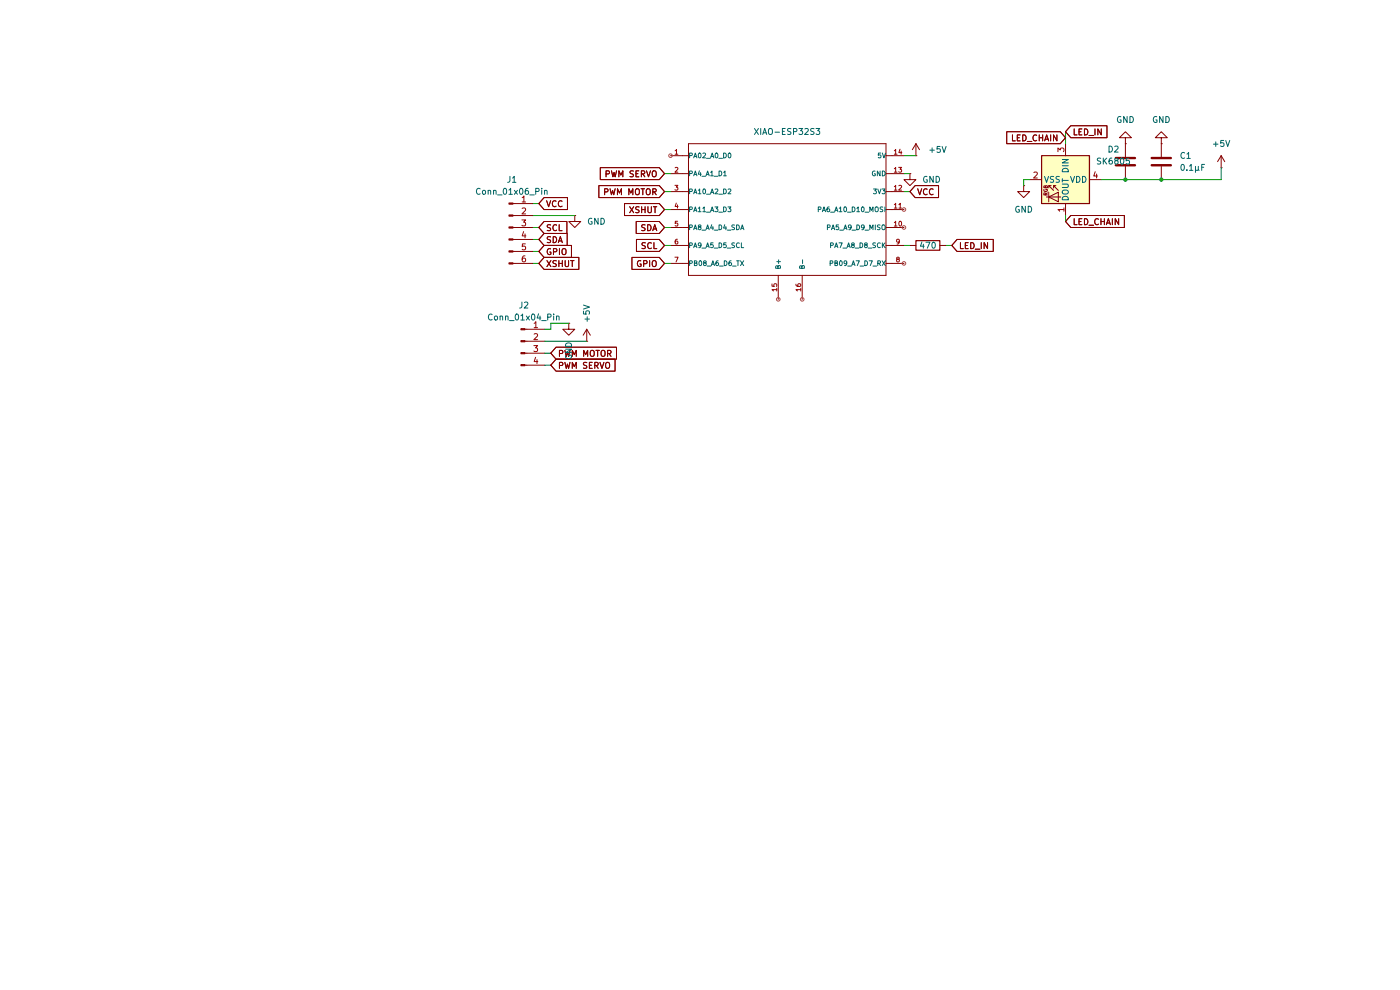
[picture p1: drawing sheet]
(kicad_sch
 (version 20250114)
 (generator "eeschema")
 (generator_version "9.0")
 (paper "A4")
 (lib_symbols
  (symbol "Connector:Conn_01x04_Pin"
   (pin_names
    (offset 1.016) (hide yes)) (exclude_from_sim no) (in_bom yes) (on_board yes)
   (property "Reference" "J" (at 0 5.08 0) (effects (font (size 1.27 1.27))))
   (property "Value" "Conn_01x04_Pin" (at 0 -7.62 0) (effects (font (size 1.27 1.27))))
   (property "Footprint" "" (at 0 0 0) (effects (font (size 1.27 1.27)) (hide yes)))
   (property "Datasheet" "~" (at 0 0 0) (effects (font (size 1.27 1.27)) (hide yes)))
   (property "Description" "Generic connector, single row, 01x04, script generated" (at 0 0 0) (effects (font (size 1.27 1.27)) (hide yes)))
   (property "ki_locked" "" (at 0 0 0) (effects (font (size 1.27 1.27))))
   (symbol "Conn_01x04_Pin_1_1"
    (rectangle (start 0.8636 2.667) (end 0 2.413) (stroke (width 0.1524) (type default)) (fill (type outline)))
    (rectangle (start 0.8636 0.127) (end 0 -0.127) (stroke (width 0.1524) (type default)) (fill (type outline)))
    (rectangle (start 0.8636 -2.413) (end 0 -2.667) (stroke (width 0.1524) (type default)) (fill (type outline)))
    (rectangle (start 0.8636 -4.953) (end 0 -5.207) (stroke (width 0.1524) (type default)) (fill (type outline)))
    (polyline (pts (xy 1.27 2.54) (xy 0.8636 2.54)) (stroke (width 0.1524) (type default)) (fill (type none)))
    (polyline (pts (xy 1.27 0) (xy 0.8636 0)) (stroke (width 0.1524) (type default)) (fill (type none)))
    (polyline (pts (xy 1.27 -2.54) (xy 0.8636 -2.54)) (stroke (width 0.1524) (type default)) (fill (type none)))
    (polyline (pts (xy 1.27 -5.08) (xy 0.8636 -5.08)) (stroke (width 0.1524) (type default)) (fill (type none)))
    (pin passive line (at 5.08 2.54 180) (length 3.81) (name "Pin_1" (effects (font (size 1.27 1.27)))) (number "1" (effects (font (size 1.27 1.27)))))
    (pin passive line (at 5.08 0 180) (length 3.81) (name "Pin_2" (effects (font (size 1.27 1.27)))) (number "2" (effects (font (size 1.27 1.27)))))
    (pin passive line (at 5.08 -2.54 180) (length 3.81) (name "Pin_3" (effects (font (size 1.27 1.27)))) (number "3" (effects (font (size 1.27 1.27)))))
    (pin passive line (at 5.08 -5.08 180) (length 3.81) (name "Pin_4" (effects (font (size 1.27 1.27)))) (number "4" (effects (font (size 1.27 1.27))))))
   (embedded_fonts no))
  (symbol "Connector:Conn_01x06_Pin"
   (pin_names
    (offset 1.016) (hide yes)) (exclude_from_sim no) (in_bom yes) (on_board yes)
   (property "Reference" "J" (at 0 7.62 0) (effects (font (size 1.27 1.27))))
   (property "Value" "Conn_01x06_Pin" (at 0 -10.16 0) (effects (font (size 1.27 1.27))))
   (property "Footprint" "" (at 0 0 0) (effects (font (size 1.27 1.27)) (hide yes)))
   (property "Datasheet" "~" (at 0 0 0) (effects (font (size 1.27 1.27)) (hide yes)))
   (property "Description" "Generic connector, single row, 01x06, script generated" (at 0 0 0) (effects (font (size 1.27 1.27)) (hide yes)))
   (property "ki_locked" "" (at 0 0 0) (effects (font (size 1.27 1.27))))
   (symbol "Conn_01x06_Pin_1_1"
    (rectangle (start 0.8636 5.207) (end 0 4.953) (stroke (width 0.1524) (type default)) (fill (type outline)))
    (rectangle (start 0.8636 2.667) (end 0 2.413) (stroke (width 0.1524) (type default)) (fill (type outline)))
    (rectangle (start 0.8636 0.127) (end 0 -0.127) (stroke (width 0.1524) (type default)) (fill (type outline)))
    (rectangle (start 0.8636 -2.413) (end 0 -2.667) (stroke (width 0.1524) (type default)) (fill (type outline)))
    (rectangle (start 0.8636 -4.953) (end 0 -5.207) (stroke (width 0.1524) (type default)) (fill (type outline)))
    (rectangle (start 0.8636 -7.493) (end 0 -7.747) (stroke (width 0.1524) (type default)) (fill (type outline)))
    (polyline (pts (xy 1.27 5.08) (xy 0.8636 5.08)) (stroke (width 0.1524) (type default)) (fill (type none)))
    (polyline (pts (xy 1.27 2.54) (xy 0.8636 2.54)) (stroke (width 0.1524) (type default)) (fill (type none)))
    (polyline (pts (xy 1.27 0) (xy 0.8636 0)) (stroke (width 0.1524) (type default)) (fill (type none)))
    (polyline (pts (xy 1.27 -2.54) (xy 0.8636 -2.54)) (stroke (width 0.1524) (type default)) (fill (type none)))
    (polyline (pts (xy 1.27 -5.08) (xy 0.8636 -5.08)) (stroke (width 0.1524) (type default)) (fill (type none)))
    (polyline (pts (xy 1.27 -7.62) (xy 0.8636 -7.62)) (stroke (width 0.1524) (type default)) (fill (type none)))
    (pin passive line (at 5.08 5.08 180) (length 3.81) (name "Pin_1" (effects (font (size 1.27 1.27)))) (number "1" (effects (font (size 1.27 1.27)))))
    (pin passive line (at 5.08 2.54 180) (length 3.81) (name "Pin_2" (effects (font (size 1.27 1.27)))) (number "2" (effects (font (size 1.27 1.27)))))
    (pin passive line (at 5.08 0 180) (length 3.81) (name "Pin_3" (effects (font (size 1.27 1.27)))) (number "3" (effects (font (size 1.27 1.27)))))
    (pin passive line (at 5.08 -2.54 180) (length 3.81) (name "Pin_4" (effects (font (size 1.27 1.27)))) (number "4" (effects (font (size 1.27 1.27)))))
    (pin passive line (at 5.08 -5.08 180) (length 3.81) (name "Pin_5" (effects (font (size 1.27 1.27)))) (number "5" (effects (font (size 1.27 1.27)))))
    (pin passive line (at 5.08 -7.62 180) (length 3.81) (name "Pin_6" (effects (font (size 1.27 1.27)))) (number "6" (effects (font (size 1.27 1.27))))))
   (embedded_fonts no))
  (symbol "Device:C"
   (pin_numbers (hide yes))
   (pin_names
    (offset 0.254)) (exclude_from_sim no) (in_bom yes) (on_board yes)
   (property "Reference" "C" (at 0.635 2.54 0) (effects (font (size 1.27 1.27)) (justify left)))
   (property "Value" "C" (at 0.635 -2.54 0) (effects (font (size 1.27 1.27)) (justify left)))
   (property "Footprint" "" (at 0.9652 -3.81 0) (effects (font (size 1.27 1.27)) (hide yes)))
   (property "Datasheet" "~" (at 0 0 0) (effects (font (size 1.27 1.27)) (hide yes)))
   (property "Description" "Unpolarized capacitor" (at 0 0 0) (effects (font (size 1.27 1.27)) (hide yes)))
   (symbol "C_0_1"
    (polyline (pts (xy -2.032 0.762) (xy 2.032 0.762)) (stroke (width 0.508) (type default)) (fill (type none)))
    (polyline (pts (xy -2.032 -0.762) (xy 2.032 -0.762)) (stroke (width 0.508) (type default)) (fill (type none))))
   (symbol "C_1_1"
    (pin passive line (at 0 3.81 270) (length 2.794) (name "~" (effects (font (size 1.27 1.27)))) (number "1" (effects (font (size 1.27 1.27)))))
    (pin passive line (at 0 -3.81 90) (length 2.794) (name "~" (effects (font (size 1.27 1.27)))) (number "2" (effects (font (size 1.27 1.27))))))
   (embedded_fonts no))
  (symbol "Device:R"
   (pin_numbers (hide yes))
   (pin_names
    (offset 0)) (exclude_from_sim no) (in_bom yes) (on_board yes)
   (property "Reference" "R" (at 2.032 0 90) (effects (font (size 1.27 1.27))))
   (property "Value" "R" (at 0 0 90) (effects (font (size 1.27 1.27))))
   (property "Footprint" "" (at -1.778 0 90) (effects (font (size 1.27 1.27)) (hide yes)))
   (property "Datasheet" "~" (at 0 0 0) (effects (font (size 1.27 1.27)) (hide yes)))
   (property "Description" "Resistor" (at 0 0 0) (effects (font (size 1.27 1.27)) (hide yes)))
   (symbol "R_0_1"
    (rectangle (start -1.016 -2.54) (end 1.016 2.54) (stroke (width 0.254) (type default)) (fill (type none))))
   (symbol "R_1_1"
    (pin passive line (at 0 3.81 270) (length 1.27) (name "~" (effects (font (size 1.27 1.27)))) (number "1" (effects (font (size 1.27 1.27)))))
    (pin passive line (at 0 -3.81 90) (length 1.27) (name "~" (effects (font (size 1.27 1.27)))) (number "2" (effects (font (size 1.27 1.27))))))
   (embedded_fonts no))
  (symbol "LED:SK6805"
   (pin_names
    (offset 0.254)) (exclude_from_sim no) (in_bom yes) (on_board yes)
   (property "Reference" "D" (at 5.08 5.715 0) (effects (font (size 1.27 1.27)) (justify right bottom)))
   (property "Value" "SK6805" (at 1.27 -5.715 0) (effects (font (size 1.27 1.27)) (justify left top)))
   (property "Footprint" "LED_SMD:LED_SK6805_PLCC4_2.4x2.7mm_P1.3mm" (at 1.27 -7.62 0) (effects (font (size 1.27 1.27)) (justify left top) (hide yes)))
   (property "Datasheet" "https://cdn-shop.adafruit.com/product-files/3484/3484_Datasheet.pdf" (at 2.54 -9.525 0) (effects (font (size 1.27 1.27)) (justify left top) (hide yes)))
   (property "Description" "RGB LED with integrated controller" (at 0 0 0) (effects (font (size 1.27 1.27)) (hide yes)))
   (symbol "SK6805_0_0"
    (text "RGB" (at 2.286 -4.191 0) (effects (font (size 0.762 0.762)))))
   (symbol "SK6805_0_1"
    (polyline (pts (xy 1.27 -2.54) (xy 1.778 -2.54)) (stroke (width 0) (type default)) (fill (type none)))
    (polyline (pts (xy 1.27 -3.556) (xy 1.778 -3.556)) (stroke (width 0) (type default)) (fill (type none)))
    (polyline (pts (xy 2.286 -1.524) (xy 1.27 -2.54) (xy 1.27 -2.032)) (stroke (width 0) (type default)) (fill (type none)))
    (polyline (pts (xy 2.286 -2.54) (xy 1.27 -3.556) (xy 1.27 -3.048)) (stroke (width 0) (type default)) (fill (type none)))
    (polyline (pts (xy 3.683 -1.016) (xy 3.683 -3.556) (xy 3.683 -4.064)) (stroke (width 0) (type default)) (fill (type none)))
    (polyline (pts (xy 4.699 -1.524) (xy 2.667 -1.524) (xy 3.683 -3.556) (xy 4.699 -1.524)) (stroke (width 0) (type default)) (fill (type none)))
    (polyline (pts (xy 4.699 -3.556) (xy 2.667 -3.556)) (stroke (width 0) (type default)) (fill (type none)))
    (rectangle (start 5.08 5.08) (end -5.08 -5.08) (stroke (width 0.254) (type default)) (fill (type background))))
   (symbol "SK6805_1_1"
    (pin input line (at -7.62 0 0) (length 2.54) (name "DIN" (effects (font (size 1.27 1.27)))) (number "3" (effects (font (size 1.27 1.27)))))
    (pin power_in line (at 0 7.62 270) (length 2.54) (name "VDD" (effects (font (size 1.27 1.27)))) (number "4" (effects (font (size 1.27 1.27)))))
    (pin power_in line (at 0 -7.62 90) (length 2.54) (name "VSS" (effects (font (size 1.27 1.27)))) (number "2" (effects (font (size 1.27 1.27)))))
    (pin output line (at 7.62 0 180) (length 2.54) (name "DOUT" (effects (font (size 1.27 1.27)))) (number "1" (effects (font (size 1.27 1.27))))))
   (embedded_fonts no))
  (symbol "power:+5V"
   (power)
   (pin_numbers (hide yes))
   (pin_names
    (offset 0) (hide yes)) (exclude_from_sim no) (in_bom yes) (on_board yes)
   (property "Reference" "#PWR" (at 0 -3.81 0) (effects (font (size 1.27 1.27)) (hide yes)))
   (property "Value" "+5V" (at 0 3.556 0) (effects (font (size 1.27 1.27))))
   (property "Footprint" "" (at 0 0 0) (effects (font (size 1.27 1.27)) (hide yes)))
   (property "Datasheet" "" (at 0 0 0) (effects (font (size 1.27 1.27)) (hide yes)))
   (property "Description" "Power symbol creates a global label with name \"+5V\"" (at 0 0 0) (effects (font (size 1.27 1.27)) (hide yes)))
   (symbol "+5V_0_1"
    (polyline (pts (xy -0.762 1.27) (xy 0 2.54)) (stroke (width 0) (type default)) (fill (type none)))
    (polyline (pts (xy 0 2.54) (xy 0.762 1.27)) (stroke (width 0) (type default)) (fill (type none)))
    (polyline (pts (xy 0 0) (xy 0 2.54)) (stroke (width 0) (type default)) (fill (type none))))
   (symbol "+5V_1_1"
    (pin power_in line (at 0 0 90) (length 0) (name "~" (effects (font (size 1.27 1.27)))) (number "1" (effects (font (size 1.27 1.27))))))
   (embedded_fonts no))
  (symbol "power:GND"
   (power)
   (pin_numbers (hide yes))
   (pin_names
    (offset 0) (hide yes)) (exclude_from_sim no) (in_bom yes) (on_board yes)
   (property "Reference" "#PWR" (at 0 -6.35 0) (effects (font (size 1.27 1.27)) (hide yes)))
   (property "Value" "GND" (at 0 -3.81 0) (effects (font (size 1.27 1.27))))
   (property "Footprint" "" (at 0 0 0) (effects (font (size 1.27 1.27)) (hide yes)))
   (property "Datasheet" "" (at 0 0 0) (effects (font (size 1.27 1.27)) (hide yes)))
   (property "Description" "Power symbol creates a global label with name \"GND\" , ground" (at 0 0 0) (effects (font (size 1.27 1.27)) (hide yes)))
   (symbol "GND_0_1"
    (polyline (pts (xy 0 0) (xy 0 -1.27) (xy 1.27 -1.27) (xy 0 -2.54) (xy -1.27 -1.27) (xy 0 -1.27)) (stroke (width 0) (type default)) (fill (type none))))
   (symbol "GND_1_1"
    (pin power_in line (at 0 0 270) (length 0) (name "~" (effects (font (size 1.27 1.27)))) (number "1" (effects (font (size 1.27 1.27))))))
   (embedded_fonts no))
  (symbol "xiao-esp32s3:MOUDLE-SEEEDUINO-XIAO-ESP32C3"
   (pin_names
    (offset 1.016)) (exclude_from_sim no) (in_bom yes) (on_board yes)
   (property "Reference" "U1" (at 0 16.764 0) (effects (font (size 1.27 1.27))))
   (property "Value" "XIAO-ESP32S3" (at 0 14.986 0) (effects (font (size 1.27 1.27))))
   (property "Footprint" "footprints:xiao-esp32s3" (at 0 0 0) (effects (font (size 1.27 1.27)) (justify bottom) (hide yes)))
   (property "Datasheet" "" (at 0 0 0) (effects (font (size 1.27 1.27)) (hide yes)))
   (property "Description" "" (at 0 0 0) (effects (font (size 1.27 1.27)) (hide yes)))
   (symbol "MOUDLE-SEEEDUINO-XIAO-ESP32C3_0_0"
    (polyline (pts (xy -21.59 13.97) (xy 20.32 13.97)) (stroke (width 0.1524) (type default)) (fill (type none)))
    (polyline (pts (xy -21.59 11.43) (xy -22.86 11.43)) (stroke (width 0.1524) (type default)) (fill (type none)))
    (polyline (pts (xy -21.59 11.43) (xy -21.59 13.97)) (stroke (width 0.1524) (type default)) (fill (type none)))
    (polyline (pts (xy -21.59 7.62) (xy -22.86 7.62)) (stroke (width 0.1524) (type default)) (fill (type none)))
    (polyline (pts (xy -21.59 7.62) (xy -21.59 11.43)) (stroke (width 0.1524) (type default)) (fill (type none)))
    (polyline (pts (xy -21.59 3.81) (xy -22.86 3.81)) (stroke (width 0.1524) (type default)) (fill (type none)))
    (polyline (pts (xy -21.59 3.81) (xy -21.59 7.62)) (stroke (width 0.1524) (type default)) (fill (type none)))
    (polyline (pts (xy -21.59 0) (xy -22.86 0)) (stroke (width 0.1524) (type default)) (fill (type none)))
    (polyline (pts (xy -21.59 0) (xy -21.59 3.81)) (stroke (width 0.1524) (type default)) (fill (type none)))
    (polyline (pts (xy -21.59 -3.81) (xy -22.86 -3.81)) (stroke (width 0.1524) (type default)) (fill (type none)))
    (polyline (pts (xy -21.59 -7.62) (xy -22.86 -7.62)) (stroke (width 0.1524) (type default)) (fill (type none)))
    (polyline (pts (xy -21.59 -11.43) (xy -22.86 -11.43)) (stroke (width 0.1524) (type default)) (fill (type none)))
    (polyline (pts (xy -21.59 -13.97) (xy -21.59 0)) (stroke (width 0.1524) (type default)) (fill (type none)))
    (polyline (pts (xy 20.32 13.97) (xy 20.32 11.43)) (stroke (width 0.1524) (type default)) (fill (type none)))
    (polyline (pts (xy 20.32 11.43) (xy 20.32 7.62)) (stroke (width 0.1524) (type default)) (fill (type none)))
    (polyline (pts (xy 20.32 7.62) (xy 20.32 3.81)) (stroke (width 0.1524) (type default)) (fill (type none)))
    (polyline (pts (xy 20.32 3.81) (xy 20.32 -13.97)) (stroke (width 0.1524) (type default)) (fill (type none)))
    (polyline (pts (xy 20.32 -13.97) (xy -21.59 -13.97)) (stroke (width 0.1524) (type default)) (fill (type none)))
    (polyline (pts (xy 21.59 11.43) (xy 20.32 11.43)) (stroke (width 0.1524) (type default)) (fill (type none)))
    (polyline (pts (xy 21.59 7.62) (xy 20.32 7.62)) (stroke (width 0.1524) (type default)) (fill (type none)))
    (polyline (pts (xy 21.59 3.81) (xy 20.32 3.81)) (stroke (width 0.1524) (type default)) (fill (type none)))
    (polyline (pts (xy 21.59 0) (xy 20.32 0)) (stroke (width 0.1524) (type default)) (fill (type none)))
    (polyline (pts (xy 21.59 -3.81) (xy 20.32 -3.81)) (stroke (width 0.1524) (type default)) (fill (type none)))
    (polyline (pts (xy 21.59 -7.62) (xy 20.32 -7.62)) (stroke (width 0.1524) (type default)) (fill (type none)))
    (polyline (pts (xy 21.59 -11.43) (xy 20.32 -11.43)) (stroke (width 0.1524) (type default)) (fill (type none)))
    (pin bidirectional line (at -25.4 11.43 0) (length 2.54) (name "PA02_A0_D0" (effects (font (size 1.016 1.016)))) (number "1" (effects (font (size 1.016 1.016)))))
    (pin bidirectional line (at -25.4 7.62 0) (length 2.54) (name "PA4_A1_D1" (effects (font (size 1.016 1.016)))) (number "2" (effects (font (size 1.016 1.016)))))
    (pin bidirectional line (at -25.4 3.81 0) (length 2.54) (name "PA10_A2_D2" (effects (font (size 1.016 1.016)))) (number "3" (effects (font (size 1.016 1.016)))))
    (pin bidirectional line (at -25.4 0 0) (length 2.54) (name "PA11_A3_D3" (effects (font (size 1.016 1.016)))) (number "4" (effects (font (size 1.016 1.016)))))
    (pin bidirectional line (at -25.4 -3.81 0) (length 2.54) (name "PA8_A4_D4_SDA" (effects (font (size 1.016 1.016)))) (number "5" (effects (font (size 1.016 1.016)))))
    (pin bidirectional line (at -25.4 -7.62 0) (length 2.54) (name "PA9_A5_D5_SCL" (effects (font (size 1.016 1.016)))) (number "6" (effects (font (size 1.016 1.016)))))
    (pin bidirectional line (at -25.4 -11.43 0) (length 2.54) (name "PB08_A6_D6_TX" (effects (font (size 1.016 1.016)))) (number "7" (effects (font (size 1.016 1.016)))))
    (pin bidirectional line (at 24.13 11.43 180) (length 2.54) (name "5V" (effects (font (size 1.016 1.016)))) (number "14" (effects (font (size 1.016 1.016)))))
    (pin bidirectional line (at 24.13 7.62 180) (length 2.54) (name "GND" (effects (font (size 1.016 1.016)))) (number "13" (effects (font (size 1.016 1.016)))))
    (pin bidirectional line (at 24.13 3.81 180) (length 2.54) (name "3V3" (effects (font (size 1.016 1.016)))) (number "12" (effects (font (size 1.016 1.016)))))
    (pin bidirectional line (at 24.13 0 180) (length 2.54) (name "PA6_A10_D10_MOSI" (effects (font (size 1.016 1.016)))) (number "11" (effects (font (size 1.016 1.016)))))
    (pin bidirectional line (at 24.13 -3.81 180) (length 2.54) (name "PA5_A9_D9_MISO" (effects (font (size 1.016 1.016)))) (number "10" (effects (font (size 1.016 1.016)))))
    (pin bidirectional line (at 24.13 -7.62 180) (length 2.54) (name "PA7_A8_D8_SCK" (effects (font (size 1.016 1.016)))) (number "9" (effects (font (size 1.016 1.016)))))
    (pin bidirectional line (at 24.13 -11.43 180) (length 2.54) (name "PB09_A7_D7_RX" (effects (font (size 1.016 1.016)))) (number "8" (effects (font (size 1.016 1.016))))))
   (symbol "MOUDLE-SEEEDUINO-XIAO-ESP32C3_1_1"
    (pin input line (at -2.54 -19.05 90) (length 5.08) (name "B+" (effects (font (size 1.016 1.016)))) (number "15" (effects (font (size 1.016 1.016)))))
    (pin input line (at 2.54 -19.05 90) (length 5.08) (name "B-" (effects (font (size 1.016 1.016)))) (number "16" (effects (font (size 1.016 1.016))))))
   (embedded_fonts no)))
 (junction
  (at 238.76 38.1)
  (diameter 0)
  (color 0 0 0 0))
 (junction
  (at 246.38 38.1)
  (diameter 0)
  (color 0 0 0 0))
 (wire
  (pts (xy 140.97 55.88) (xy 142.24 55.88))
  (stroke (width 0) (type default)))
 (wire
  (pts (xy 140.97 48.26) (xy 142.24 48.26))
  (stroke (width 0) (type default)))
 (wire
  (pts (xy 116.84 74.93) (xy 115.57 74.93))
  (stroke (width 0) (type default)))
 (wire
  (pts (xy 124.46 72.39) (xy 115.57 72.39))
  (stroke (width 0) (type default)))
 (wire
  (pts (xy 217.17 38.1) (xy 218.44 38.1))
  (stroke (width 0) (type default)))
 (wire
  (pts (xy 114.3 50.8) (xy 113.03 50.8))
  (stroke (width 0) (type default)))
 (wire
  (pts (xy 259.08 35.56) (xy 259.08 38.1))
  (stroke (width 0) (type default)))
 (wire
  (pts (xy 140.97 40.64) (xy 142.24 40.64))
  (stroke (width 0) (type default)))
 (wire
  (pts (xy 114.3 53.34) (xy 113.03 53.34))
  (stroke (width 0) (type default)))
 (wire
  (pts (xy 116.84 68.58) (xy 116.84 69.85))
  (stroke (width 0) (type default)))
 (wire
  (pts (xy 226.06 27.94) (xy 226.06 30.48))
  (stroke (width 0) (type default)))
 (wire
  (pts (xy 238.76 38.1) (xy 233.68 38.1))
  (stroke (width 0) (type default)))
 (wire
  (pts (xy 116.84 77.47) (xy 115.57 77.47))
  (stroke (width 0) (type default)))
 (wire
  (pts (xy 113.03 45.72) (xy 121.92 45.72))
  (stroke (width 0) (type default)))
 (wire
  (pts (xy 191.77 36.83) (xy 193.04 36.83))
  (stroke (width 0) (type default)))
 (wire
  (pts (xy 238.76 38.1) (xy 246.38 38.1))
  (stroke (width 0) (type default)))
 (wire
  (pts (xy 226.06 46.99) (xy 226.06 45.72))
  (stroke (width 0) (type default)))
 (wire
  (pts (xy 193.04 52.07) (xy 191.77 52.07))
  (stroke (width 0) (type default)))
 (wire
  (pts (xy 114.3 43.18) (xy 113.03 43.18))
  (stroke (width 0) (type default)))
 (wire
  (pts (xy 116.84 69.85) (xy 115.57 69.85))
  (stroke (width 0) (type default)))
 (wire
  (pts (xy 191.77 33.02) (xy 194.31 33.02))
  (stroke (width 0) (type default)))
 (wire
  (pts (xy 246.38 38.1) (xy 259.08 38.1))
  (stroke (width 0) (type default)))
 (wire
  (pts (xy 140.97 44.45) (xy 142.24 44.45))
  (stroke (width 0) (type default)))
 (wire
  (pts (xy 140.97 52.07) (xy 142.24 52.07))
  (stroke (width 0) (type default)))
 (wire
  (pts (xy 114.3 48.26) (xy 113.03 48.26))
  (stroke (width 0) (type default)))
 (wire
  (pts (xy 140.97 36.83) (xy 142.24 36.83))
  (stroke (width 0) (type default)))
 (wire
  (pts (xy 193.04 40.64) (xy 191.77 40.64))
  (stroke (width 0) (type default)))
 (wire
  (pts (xy 114.3 55.88) (xy 113.03 55.88))
  (stroke (width 0) (type default)))
 (wire
  (pts (xy 217.17 39.37) (xy 217.17 38.1))
  (stroke (width 0) (type default)))
 (wire
  (pts (xy 120.65 68.58) (xy 116.84 68.58))
  (stroke (width 0) (type default)))
 (wire
  (pts (xy 201.93 52.07) (xy 200.66 52.07))
  (stroke (width 0) (type default)))
 (global_label "XSHUT"
  (shape input)
  (at 114.3 55.88 0)
  (fields_autoplaced yes)
  (effects (font (size 1.27 1.27)) (justify left))
  (property "Intersheetrefs" "${INTERSHEET_REFS}" (at 123.3328 55.88 0) (effects (font (size 1.27 1.27)) (justify left) (hide yes))))
 (global_label "SCL"
  (shape input)
  (at 140.97 52.07 180)
  (fields_autoplaced yes)
  (effects (font (size 1.27 1.27)) (justify right))
  (property "Intersheetrefs" "${INTERSHEET_REFS}" (at 134.4772 52.07 0) (effects (font (size 1.27 1.27)) (justify right) (hide yes))))
 (global_label "PWM MOTOR"
  (shape input)
  (at 140.97 40.64 180)
  (fields_autoplaced yes)
  (effects (font (size 1.27 1.27)) (justify right))
  (property "Intersheetrefs" "${INTERSHEET_REFS}" (at 126.4944 40.64 0) (effects (font (size 1.27 1.27)) (justify right) (hide yes))))
 (global_label "SCL"
  (shape input)
  (at 114.3 48.26 0)
  (fields_autoplaced yes)
  (effects (font (size 1.27 1.27)) (justify left))
  (property "Intersheetrefs" "${INTERSHEET_REFS}" (at 120.7928 48.26 0) (effects (font (size 1.27 1.27)) (justify left) (hide yes))))
 (global_label "GPIO"
  (shape input)
  (at 140.97 55.88 180)
  (fields_autoplaced yes)
  (effects (font (size 1.27 1.27)) (justify right))
  (property "Intersheetrefs" "${INTERSHEET_REFS}" (at 133.5095 55.88 0) (effects (font (size 1.27 1.27)) (justify right) (hide yes))))
 (global_label "SDA"
  (shape input)
  (at 114.3 50.8 0)
  (fields_autoplaced yes)
  (effects (font (size 1.27 1.27)) (justify left))
  (property "Intersheetrefs" "${INTERSHEET_REFS}" (at 120.8533 50.8 0) (effects (font (size 1.27 1.27)) (justify left) (hide yes))))
 (global_label "PWM SERVO"
  (shape input)
  (at 116.84 77.47 0)
  (fields_autoplaced yes)
  (effects (font (size 1.27 1.27)) (justify left))
  (property "Intersheetrefs" "${INTERSHEET_REFS}" (at 131.0132 77.47 0) (effects (font (size 1.27 1.27)) (justify left) (hide yes))))
 (global_label "PWM MOTOR"
  (shape input)
  (at 116.84 74.93 0)
  (fields_autoplaced yes)
  (effects (font (size 1.27 1.27)) (justify left))
  (property "Intersheetrefs" "${INTERSHEET_REFS}" (at 131.3156 74.93 0) (effects (font (size 1.27 1.27)) (justify left) (hide yes))))
 (global_label "PWM SERVO"
  (shape input)
  (at 140.97 36.83 180)
  (fields_autoplaced yes)
  (effects (font (size 1.27 1.27)) (justify right))
  (property "Intersheetrefs" "${INTERSHEET_REFS}" (at 126.7968 36.83 0) (effects (font (size 1.27 1.27)) (justify right) (hide yes))))
 (global_label "XSHUT"
  (shape input)
  (at 140.97 44.45 180)
  (fields_autoplaced yes)
  (effects (font (size 1.27 1.27)) (justify right))
  (property "Intersheetrefs" "${INTERSHEET_REFS}" (at 131.9372 44.45 0) (effects (font (size 1.27 1.27)) (justify right) (hide yes))))
 (global_label "VCC"
  (shape input)
  (at 193.04 40.64 0)
  (fields_autoplaced yes)
  (effects (font (size 1.27 1.27)) (justify left))
  (property "Intersheetrefs" "${INTERSHEET_REFS}" (at 199.6538 40.64 0) (effects (font (size 1.27 1.27)) (justify left) (hide yes))))
 (global_label "SDA"
  (shape input)
  (at 140.97 48.26 180)
  (fields_autoplaced yes)
  (effects (font (size 1.27 1.27)) (justify right))
  (property "Intersheetrefs" "${INTERSHEET_REFS}" (at 134.4167 48.26 0) (effects (font (size 1.27 1.27)) (justify right) (hide yes))))
 (global_label "LED_CHAIN"
  (shape input)
  (at 226.06 46.99 0)
  (fields_autoplaced yes)
  (effects (font (size 1.27 1.27)) (justify left))
  (property "Intersheetrefs" "${INTERSHEET_REFS}" (at 239.0843 46.99 0) (effects (font (size 1.27 1.27)) (justify left) (hide yes))))
 (global_label "LED_IN"
  (shape input)
  (at 201.93 52.07 0)
  (fields_autoplaced yes)
  (effects (font (size 1.27 1.27)) (justify left))
  (property "Intersheetrefs" "${INTERSHEET_REFS}" (at 211.2652 52.07 0) (effects (font (size 1.27 1.27)) (justify left) (hide yes))))
 (global_label "VCC"
  (shape input)
  (at 114.3 43.18 0)
  (fields_autoplaced yes)
  (effects (font (size 1.27 1.27)) (justify left))
  (property "Intersheetrefs" "${INTERSHEET_REFS}" (at 120.9138 43.18 0) (effects (font (size 1.27 1.27)) (justify left) (hide yes))))
 (global_label "LED_CHAIN"
  (shape input)
  (at 226.06 29.21 180)
  (fields_autoplaced yes)
  (effects (font (size 1.27 1.27)) (justify right))
  (property "Intersheetrefs" "${INTERSHEET_REFS}" (at 213.0357 29.21 0) (effects (font (size 1.27 1.27)) (justify right) (hide yes))))
 (global_label "LED_IN"
  (shape input)
  (at 226.06 27.94 0)
  (fields_autoplaced yes)
  (effects (font (size 1.27 1.27)) (justify left))
  (property "Intersheetrefs" "${INTERSHEET_REFS}" (at 235.3952 27.94 0) (effects (font (size 1.27 1.27)) (justify left) (hide yes))))
 (global_label "GPIO"
  (shape input)
  (at 114.3 53.34 0)
  (fields_autoplaced yes)
  (effects (font (size 1.27 1.27)) (justify left))
  (property "Intersheetrefs" "${INTERSHEET_REFS}" (at 121.7605 53.34 0) (effects (font (size 1.27 1.27)) (justify left) (hide yes))))
 (symbol
  (lib_id "Connector:Conn_01x06_Pin")
  (at 107.95 48.26 0)
  (unit 1)
  (exclude_from_sim no)
  (in_bom yes)
  (on_board yes)
  (dnp no)
  (fields_autoplaced yes)
  (property "Reference" "J1" (at 108.585 38.1 0) (effects (font (size 1.27 1.27))))
  (property "Value" "Conn_01x06_Pin" (at 108.585 40.64 0) (effects (font (size 1.27 1.27))))
  (property "Footprint" "Connector_PinHeader_2.54mm:PinHeader_1x06_P2.54mm_Vertical" (at 107.95 48.26 0) (effects (font (size 1.27 1.27)) (hide yes)))
  (property "Datasheet" "~" (at 107.95 48.26 0) (effects (font (size 1.27 1.27)) (hide yes)))
  (property "Description" "Generic connector, single row, 01x06, script generated" (at 107.95 48.26 0) (effects (font (size 1.27 1.27)) (hide yes)))
  (pin "3")
  (pin "1")
  (pin "4")
  (pin "5")
  (pin "6")
  (pin "2"))
 (symbol
  (lib_id "LED:SK6805")
  (at 226.06 38.1 270)
  (unit 1)
  (exclude_from_sim no)
  (in_bom yes)
  (on_board yes)
  (dnp no)
  (fields_autoplaced yes)
  (property "Reference" "D2" (at 236.22 31.6798 90) (effects (font (size 1.27 1.27))))
  (property "Value" "SK6805" (at 236.22 34.2198 90) (effects (font (size 1.27 1.27))))
  (property "Footprint" "LED_SMD:LED_SK6805_PLCC4_2.4x2.7mm_P1.3mm" (at 218.44 39.37 0) (effects (font (size 1.27 1.27)) (justify left top) (hide yes)))
  (property "Datasheet" "https://cdn-shop.adafruit.com/product-files/3484/3484_Datasheet.pdf" (at 216.535 40.64 0) (effects (font (size 1.27 1.27)) (justify left top) (hide yes)))
  (property "Description" "RGB LED with integrated controller" (at 226.06 38.1 0) (effects (font (size 1.27 1.27)) (hide yes)))
  (pin "3")
  (pin "1")
  (pin "4")
  (pin "2"))
 (symbol
  (lib_id "Device:R")
  (at 196.85 52.07 270)
  (unit 1)
  (exclude_from_sim no)
  (in_bom yes)
  (on_board yes)
  (dnp no)
  (property "Reference" "R5" (at 196.85 45.72 90) (effects (font (size 1.27 1.27)) (hide yes)))
  (property "Value" "470" (at 196.85 52.07 90) (effects (font (size 1.27 1.27))))
  (property "Footprint" "Resistor_SMD:R_0805_2012Metric" (at 196.85 50.292 90) (effects (font (size 1.27 1.27)) (hide yes)))
  (property "Datasheet" "~" (at 196.85 52.07 0) (effects (font (size 1.27 1.27)) (hide yes)))
  (property "Description" "Resistor" (at 196.85 52.07 0) (effects (font (size 1.27 1.27)) (hide yes)))
  (pin "2")
  (pin "1"))
 (symbol
  (lib_id "power:+5V")
  (at 194.31 33.02 0)
  (unit 1)
  (exclude_from_sim no)
  (in_bom yes)
  (on_board yes)
  (dnp no)
  (fields_autoplaced yes)
  (property "Reference" "#PWR01" (at 194.31 36.83 0) (effects (font (size 1.27 1.27)) (hide yes)))
  (property "Value" "+5V" (at 196.85 31.7499 0) (effects (font (size 1.27 1.27)) (justify left)))
  (property "Footprint" "" (at 194.31 33.02 0) (effects (font (size 1.27 1.27)) (hide yes)))
  (property "Datasheet" "" (at 194.31 33.02 0) (effects (font (size 1.27 1.27)) (hide yes)))
  (property "Description" "Power symbol creates a global label with name \"+5V\"" (at 194.31 33.02 0) (effects (font (size 1.27 1.27)) (hide yes)))
  (pin "1"))
 (symbol
  (lib_id "power:GND")
  (at 217.17 39.37 0)
  (mirror y)
  (unit 1)
  (exclude_from_sim no)
  (in_bom yes)
  (on_board yes)
  (dnp no)
  (property "Reference" "#PWR02" (at 217.17 45.72 0) (effects (font (size 1.27 1.27)) (hide yes)))
  (property "Value" "GND" (at 217.17 44.45 0) (effects (font (size 1.27 1.27))))
  (property "Footprint" "" (at 217.17 39.37 0) (effects (font (size 1.27 1.27)) (hide yes)))
  (property "Datasheet" "" (at 217.17 39.37 0) (effects (font (size 1.27 1.27)) (hide yes)))
  (property "Description" "Power symbol creates a global label with name \"GND\" , ground" (at 217.17 39.37 0) (effects (font (size 1.27 1.27)) (hide yes)))
  (pin "1"))
 (symbol
  (lib_id "xiao-esp32s3:MOUDLE-SEEEDUINO-XIAO-ESP32C3")
  (at 167.64 44.45 0)
  (unit 1)
  (exclude_from_sim no)
  (in_bom yes)
  (on_board yes)
  (dnp no)
  (fields_autoplaced yes)
  (property "Reference" "U1" (at 167.005 25.4 0) (effects (font (size 1.27 1.27)) (hide yes)))
  (property "Value" "XIAO-ESP32S3" (at 167.005 27.94 0) (effects (font (size 1.27 1.27))))
  (property "Footprint" "footprints.pritty:xiao-esp32s3" (at 167.64 44.45 0) (effects (font (size 1.27 1.27)) (justify bottom) (hide yes)))
  (property "Datasheet" "" (at 167.64 44.45 0) (effects (font (size 1.27 1.27)) (hide yes)))
  (property "Description" "" (at 167.64 44.45 0) (effects (font (size 1.27 1.27)) (hide yes)))
  (pin "9")
  (pin "8")
  (pin "11")
  (pin "16")
  (pin "14")
  (pin "3")
  (pin "15")
  (pin "13")
  (pin "10")
  (pin "1")
  (pin "12")
  (pin "2")
  (pin "5")
  (pin "6")
  (pin "7")
  (pin "4"))
 (symbol
  (lib_id "power:GND")
  (at 193.04 36.83 0)
  (unit 1)
  (exclude_from_sim no)
  (in_bom yes)
  (on_board yes)
  (dnp no)
  (fields_autoplaced yes)
  (property "Reference" "#PWR06" (at 193.04 43.18 0) (effects (font (size 1.27 1.27)) (hide yes)))
  (property "Value" "GND" (at 195.58 38.0999 0) (effects (font (size 1.27 1.27)) (justify left)))
  (property "Footprint" "" (at 193.04 36.83 0) (effects (font (size 1.27 1.27)) (hide yes)))
  (property "Datasheet" "" (at 193.04 36.83 0) (effects (font (size 1.27 1.27)) (hide yes)))
  (property "Description" "Power symbol creates a global label with name \"GND\" , ground" (at 193.04 36.83 0) (effects (font (size 1.27 1.27)) (hide yes)))
  (pin "1"))
 (symbol
  (lib_id "power:GND")
  (at 121.92 45.72 0)
  (unit 1)
  (exclude_from_sim no)
  (in_bom yes)
  (on_board yes)
  (dnp no)
  (fields_autoplaced yes)
  (property "Reference" "#PWR08" (at 121.92 52.07 0) (effects (font (size 1.27 1.27)) (hide yes)))
  (property "Value" "GND" (at 124.46 46.9899 0) (effects (font (size 1.27 1.27)) (justify left)))
  (property "Footprint" "" (at 121.92 45.72 0) (effects (font (size 1.27 1.27)) (hide yes)))
  (property "Datasheet" "" (at 121.92 45.72 0) (effects (font (size 1.27 1.27)) (hide yes)))
  (property "Description" "Power symbol creates a global label with name \"GND\" , ground" (at 121.92 45.72 0) (effects (font (size 1.27 1.27)) (hide yes)))
  (pin "1"))
 (symbol
  (lib_id "Connector:Conn_01x04_Pin")
  (at 110.49 72.39 0)
  (unit 1)
  (exclude_from_sim no)
  (in_bom yes)
  (on_board yes)
  (dnp no)
  (fields_autoplaced yes)
  (property "Reference" "J2" (at 111.125 64.77 0) (effects (font (size 1.27 1.27))))
  (property "Value" "Conn_01x04_Pin" (at 111.125 67.31 0) (effects (font (size 1.27 1.27))))
  (property "Footprint" "Connector_PinHeader_2.54mm:PinHeader_1x04_P2.54mm_Vertical" (at 110.49 72.39 0) (effects (font (size 1.27 1.27)) (hide yes)))
  (property "Datasheet" "~" (at 110.49 72.39 0) (effects (font (size 1.27 1.27)) (hide yes)))
  (property "Description" "Generic connector, single row, 01x04, script generated" (at 110.49 72.39 0) (effects (font (size 1.27 1.27)) (hide yes)))
  (pin "4")
  (pin "2")
  (pin "1")
  (pin "3"))
 (symbol
  (lib_id "power:GND")
  (at 246.38 30.48 0)
  (mirror x)
  (unit 1)
  (exclude_from_sim no)
  (in_bom yes)
  (on_board yes)
  (dnp no)
  (property "Reference" "#PWR09" (at 246.38 24.13 0) (effects (font (size 1.27 1.27)) (hide yes)))
  (property "Value" "GND" (at 246.38 25.4 0) (effects (font (size 1.27 1.27))))
  (property "Footprint" "" (at 246.38 30.48 0) (effects (font (size 1.27 1.27)) (hide yes)))
  (property "Datasheet" "" (at 246.38 30.48 0) (effects (font (size 1.27 1.27)) (hide yes)))
  (property "Description" "Power symbol creates a global label with name \"GND\" , ground" (at 246.38 30.48 0) (effects (font (size 1.27 1.27)) (hide yes)))
  (pin "1"))
 (symbol
  (lib_id "Device:C")
  (at 246.38 34.29 0)
  (unit 1)
  (exclude_from_sim no)
  (in_bom yes)
  (on_board yes)
  (dnp no)
  (fields_autoplaced yes)
  (property "Reference" "C1" (at 250.19 33.0199 0) (effects (font (size 1.27 1.27)) (justify left)))
  (property "Value" "0.1µF" (at 250.19 35.5599 0) (effects (font (size 1.27 1.27)) (justify left)))
  (property "Footprint" "Capacitor_SMD:C_0805_2012Metric" (at 247.3452 38.1 0) (effects (font (size 1.27 1.27)) (hide yes)))
  (property "Datasheet" "~" (at 246.38 34.29 0) (effects (font (size 1.27 1.27)) (hide yes)))
  (property "Description" "Unpolarized capacitor" (at 246.38 34.29 0) (effects (font (size 1.27 1.27)) (hide yes)))
  (pin "1")
  (pin "2"))
 (symbol
  (lib_id "power:GND")
  (at 238.76 30.48 0)
  (mirror x)
  (unit 1)
  (exclude_from_sim no)
  (in_bom yes)
  (on_board yes)
  (dnp no)
  (property "Reference" "#PWR05" (at 238.76 24.13 0) (effects (font (size 1.27 1.27)) (hide yes)))
  (property "Value" "GND" (at 238.76 25.4 0) (effects (font (size 1.27 1.27))))
  (property "Footprint" "" (at 238.76 30.48 0) (effects (font (size 1.27 1.27)) (hide yes)))
  (property "Datasheet" "" (at 238.76 30.48 0) (effects (font (size 1.27 1.27)) (hide yes)))
  (property "Description" "Power symbol creates a global label with name \"GND\" , ground" (at 238.76 30.48 0) (effects (font (size 1.27 1.27)) (hide yes)))
  (pin "1"))
 (symbol
  (lib_id "power:+5V")
  (at 124.46 72.39 0)
  (unit 1)
  (exclude_from_sim no)
  (in_bom yes)
  (on_board yes)
  (dnp no)
  (property "Reference" "#PWR07" (at 124.46 76.2 0) (effects (font (size 1.27 1.27)) (hide yes)))
  (property "Value" "+5V" (at 124.4599 68.58 90) (effects (font (size 1.27 1.27)) (justify left)))
  (property "Footprint" "" (at 124.46 72.39 0) (effects (font (size 1.27 1.27)) (hide yes)))
  (property "Datasheet" "" (at 124.46 72.39 0) (effects (font (size 1.27 1.27)) (hide yes)))
  (property "Description" "Power symbol creates a global label with name \"+5V\"" (at 124.46 72.39 0) (effects (font (size 1.27 1.27)) (hide yes)))
  (pin "1"))
 (symbol
  (lib_id "Device:C")
  (at 238.76 34.29 0)
  (unit 1)
  (exclude_from_sim no)
  (in_bom yes)
  (on_board yes)
  (dnp no)
  (fields_autoplaced yes)
  (property "Reference" "C2" (at 242.57 33.0199 0) (effects (font (size 1.27 1.27)) (justify left) (hide yes)))
  (property "Value" "10µF" (at 242.57 35.5599 0) (effects (font (size 1.27 1.27)) (justify left) (hide yes)))
  (property "Footprint" "Capacitor_SMD:C_1206_3216Metric" (at 239.7252 38.1 0) (effects (font (size 1.27 1.27)) (hide yes)))
  (property "Datasheet" "~" (at 238.76 34.29 0) (effects (font (size 1.27 1.27)) (hide yes)))
  (property "Description" "Unpolarized capacitor" (at 238.76 34.29 0) (effects (font (size 1.27 1.27)) (hide yes)))
  (pin "2")
  (pin "1"))
 (symbol
  (lib_id "power:GND")
  (at 120.65 68.58 0)
  (unit 1)
  (exclude_from_sim no)
  (in_bom yes)
  (on_board yes)
  (dnp no)
  (property "Reference" "#PWR04" (at 120.65 74.93 0) (effects (font (size 1.27 1.27)) (hide yes)))
  (property "Value" "GND" (at 120.6501 72.39 90) (effects (font (size 1.27 1.27)) (justify right)))
  (property "Footprint" "" (at 120.65 68.58 0) (effects (font (size 1.27 1.27)) (hide yes)))
  (property "Datasheet" "" (at 120.65 68.58 0) (effects (font (size 1.27 1.27)) (hide yes)))
  (property "Description" "Power symbol creates a global label with name \"GND\" , ground" (at 120.65 68.58 0) (effects (font (size 1.27 1.27)) (hide yes)))
  (pin "1"))
 (symbol
  (lib_id "power:+5V")
  (at 259.08 35.56 0)
  (unit 1)
  (exclude_from_sim no)
  (in_bom yes)
  (on_board yes)
  (dnp no)
  (fields_autoplaced yes)
  (property "Reference" "#PWR03" (at 259.08 39.37 0) (effects (font (size 1.27 1.27)) (hide yes)))
  (property "Value" "+5V" (at 259.08 30.48 0) (effects (font (size 1.27 1.27))))
  (property "Footprint" "" (at 259.08 35.56 0) (effects (font (size 1.27 1.27)) (hide yes)))
  (property "Datasheet" "" (at 259.08 35.56 0) (effects (font (size 1.27 1.27)) (hide yes)))
  (property "Description" "Power symbol creates a global label with name \"+5V\"" (at 259.08 35.56 0) (effects (font (size 1.27 1.27)) (hide yes)))
  (pin "1"))
 (sheet_instances
  (path ""
   (page "1")))
 (embedded_fonts no))
